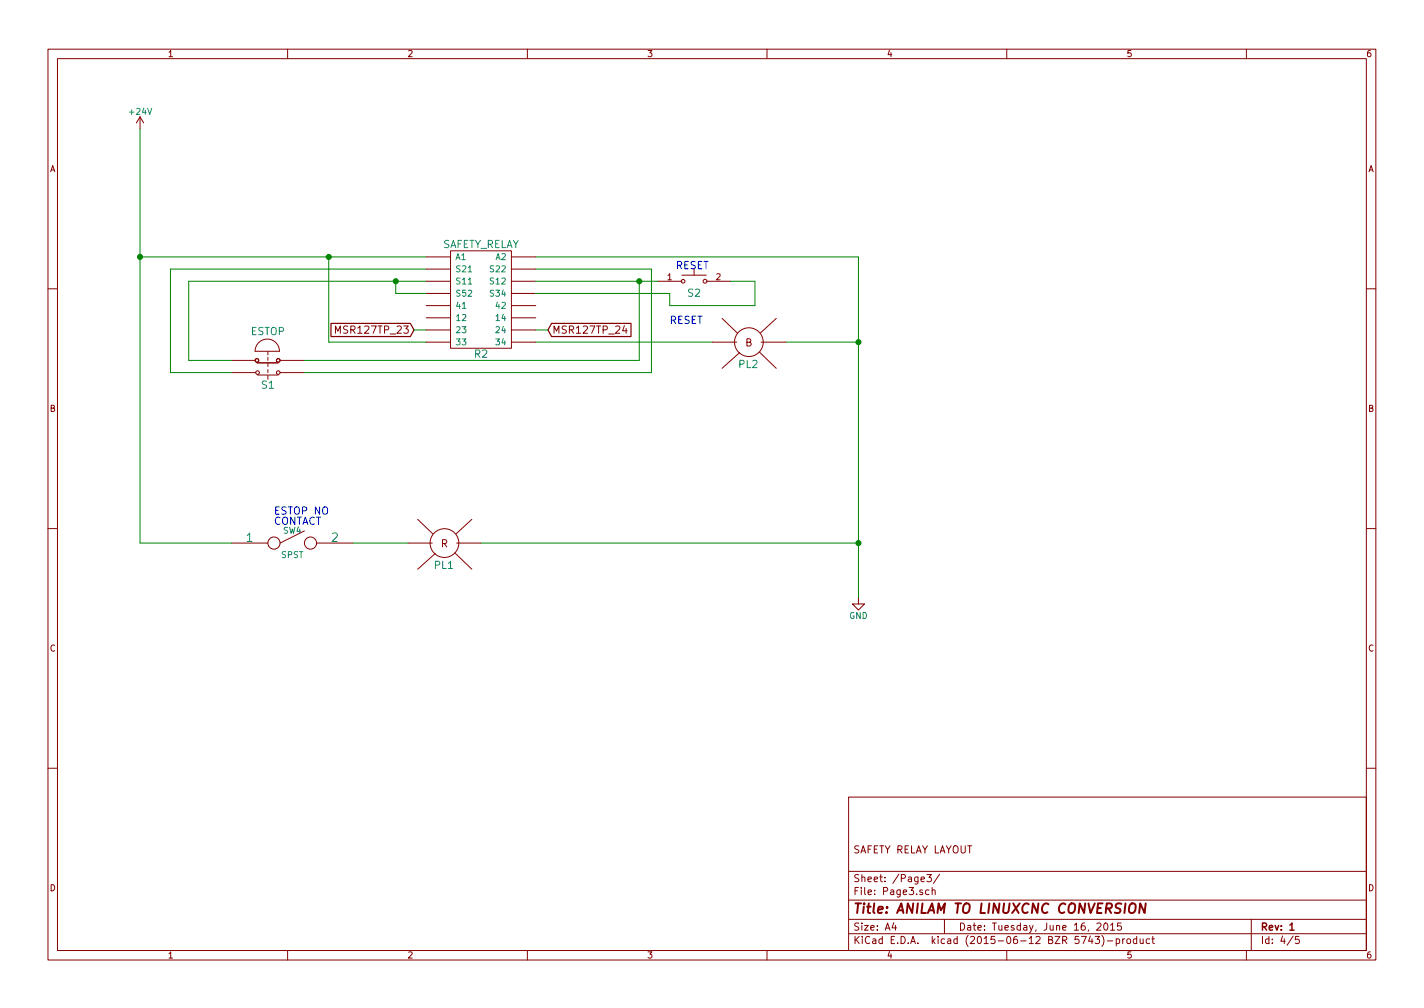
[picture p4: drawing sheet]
EESchema Schematic File Version 2
LIBS:power
LIBS:device
LIBS:transistors
LIBS:conn
LIBS:linear
LIBS:regul
LIBS:74xx
LIBS:cmos4000
LIBS:adc-dac
LIBS:memory
LIBS:xilinx
LIBS:microcontrollers
LIBS:dsp
LIBS:microchip
LIBS:analog_switches
LIBS:motorola
LIBS:texas
LIBS:intel
LIBS:audio
LIBS:interface
LIBS:digital-audio
LIBS:philips
LIBS:display
LIBS:cypress
LIBS:siliconi
LIBS:opto
LIBS:atmel
LIBS:contrib
LIBS:valves
LIBS:Auto_Anilam
LIBS:Auto_Device
LIBS:Auto_MESA
LIBS:Auto_power
LIBS:Auto_Safety_Cmpnts
EELAYER 25 0
EELAYER END
$Descr A4 11693 8268
encoding utf-8
Sheet 4 5
Title "ANILAM TO LINUXCNC CONVERSION"
Date "Tuesday, June 16, 2015"
Rev "1"
Comp ""
Comment1 "SAFETY RELAY LAYOUT"
Comment2 ""
Comment3 ""
Comment4 ""
$EndDescr
$Comp
L +24V #PWR4
U 1 1
P 1150 1050
F 0 "#PWR4" H 1150 900 50  0001 C CNN
F 1 "+24V" H 1150 1190 50  0000 C CNN
F 2 "" H 1150 1050 60  0000 C CNN
F 3 "" H 1150 1050 60  0000 C CNN
	1    1150 1050
	1    0    0    -1  
$EndComp
$Comp
L SAFETY_RELAY R2
U 1 1
P 3950 2450
F 0 "R2" H 3950 2000 60  0000 C CNN
F 1 "SAFETY_RELAY" H 3950 2900 60  0000 C CNN
F 2 "" H 3950 2450 60  0000 C CNN
F 3 "" H 3950 2450 60  0000 C CNN
	1    3950 2450
	1    0    0    -1  
$EndComp
$Comp
L ESTOP S1
U 1 1
P 2200 2950
F 0 "S1" H 2200 2745 60  0000 C CNN
F 1 "ESTOP" H 2200 3185 60  0000 C CNN
F 2 "" H 2195 2980 60  0000 C CNN
F 3 "" H 2195 2980 60  0000 C CNN
	1    2200 2950
	1    0    0    -1  
$EndComp
$Comp
L PB_SWTICH S2
U 1 1
P 5700 2300
F 0 "S2" H 5700 2200 60  0000 C CNN
F 1 "PB_SWTICH" H 5700 2450 60  0001 C CNN
F 2 "" H 5700 2300 60  0000 C CNN
F 3 "" H 5700 2300 60  0000 C CNN
	1    5700 2300
	1    0    0    -1  
$EndComp
$Comp
L GND #PWR5
U 1 1
P 7050 4900
F 0 "#PWR5" H 7050 4650 50  0001 C CNN
F 1 "GND" H 7050 4750 50  0000 C CNN
F 2 "" H 7050 4900 60  0000 C CNN
F 3 "" H 7050 4900 60  0000 C CNN
	1    7050 4900
	1    0    0    -1  
$EndComp
$Comp
L SPST SW4
U 1 1
P 2400 4450
F 0 "SW4" H 2400 4550 50  0000 C CNN
F 1 "SPST" H 2400 4350 50  0000 C CNN
F 2 "" H 2400 4450 60  0000 C CNN
F 3 "" H 2400 4450 60  0000 C CNN
	1    2400 4450
	1    0    0    -1  
$EndComp
Wire Wire Line
	1150 1050 1150 4450
Wire Wire Line
	1150 2100 3500 2100
Wire Wire Line
	3500 2800 2700 2800
Wire Wire Line
	2700 2800 2700 2100
Connection ~ 2700 2100
Wire Wire Line
	1550 2300 3500 2300
Wire Wire Line
	3250 2300 3250 2400
Wire Wire Line
	3250 2400 3500 2400
Wire Wire Line
	1550 2300 1550 2950
Wire Wire Line
	1550 2950 1900 2950
Connection ~ 3250 2300
Wire Wire Line
	3500 2200 1400 2200
Wire Wire Line
	1400 2200 1400 3050
Wire Wire Line
	1400 3050 1900 3050
Wire Wire Line
	2500 3050 5350 3050
Wire Wire Line
	5350 3050 5350 2200
Wire Wire Line
	5350 2200 4400 2200
Wire Wire Line
	2500 2950 5250 2950
Wire Wire Line
	5250 2950 5250 2300
Wire Wire Line
	4400 2300 5400 2300
Wire Wire Line
	4400 2800 5850 2800
Wire Wire Line
	6450 2800 7050 2800
Wire Wire Line
	7050 2100 7050 4900
Connection ~ 5250 2300
Wire Wire Line
	4400 2400 5500 2400
Wire Wire Line
	5500 2400 5500 2500
Wire Wire Line
	5500 2500 6200 2500
Wire Wire Line
	6200 2500 6200 2300
Wire Wire Line
	6200 2300 6000 2300
Wire Wire Line
	1150 4450 1900 4450
Connection ~ 1150 2100
Wire Wire Line
	2900 4450 3350 4450
Wire Wire Line
	3950 4450 7050 4450
Connection ~ 7050 4450
$Comp
L PILOT_Light_R PL1
U 1 1
P 3650 4450
F 0 "PL1" H 3645 4265 60  0000 C CNN
F 1 "PILOT_Light_R" H 3650 4710 60  0001 C CNN
F 2 "" H 3650 4450 60  0000 C CNN
F 3 "" H 3650 4450 60  0000 C CNN
	1    3650 4450
	1    0    0    -1  
$EndComp
Text Notes 2250 4300 0    60   ~ 0
ESTOP NO \nCONTACT
$Comp
L PILOT_Light_B PL2
U 1 1
P 6150 2800
F 0 "PL2" H 6145 2615 60  0000 C CNN
F 1 "PILOT_Light_B" H 6150 3060 60  0001 C CNN
F 2 "" H 6150 2800 60  0000 C CNN
F 3 "" H 6150 2800 60  0000 C CNN
	1    6150 2800
	1    0    0    -1  
$EndComp
Text Notes 5550 2200 0    60   ~ 0
RESET
Text Notes 5500 2650 0    60   ~ 0
RESET
Wire Wire Line
	4400 2100 7050 2100
Connection ~ 7050 2800
Text GLabel 3400 2700 0    60   Input ~ 0
MSR127TP_23
Wire Wire Line
	3400 2700 3500 2700
Text GLabel 4500 2700 2    60   Input ~ 0
MSR127TP_24
Wire Wire Line
	4500 2700 4400 2700
$EndSCHEMATC
